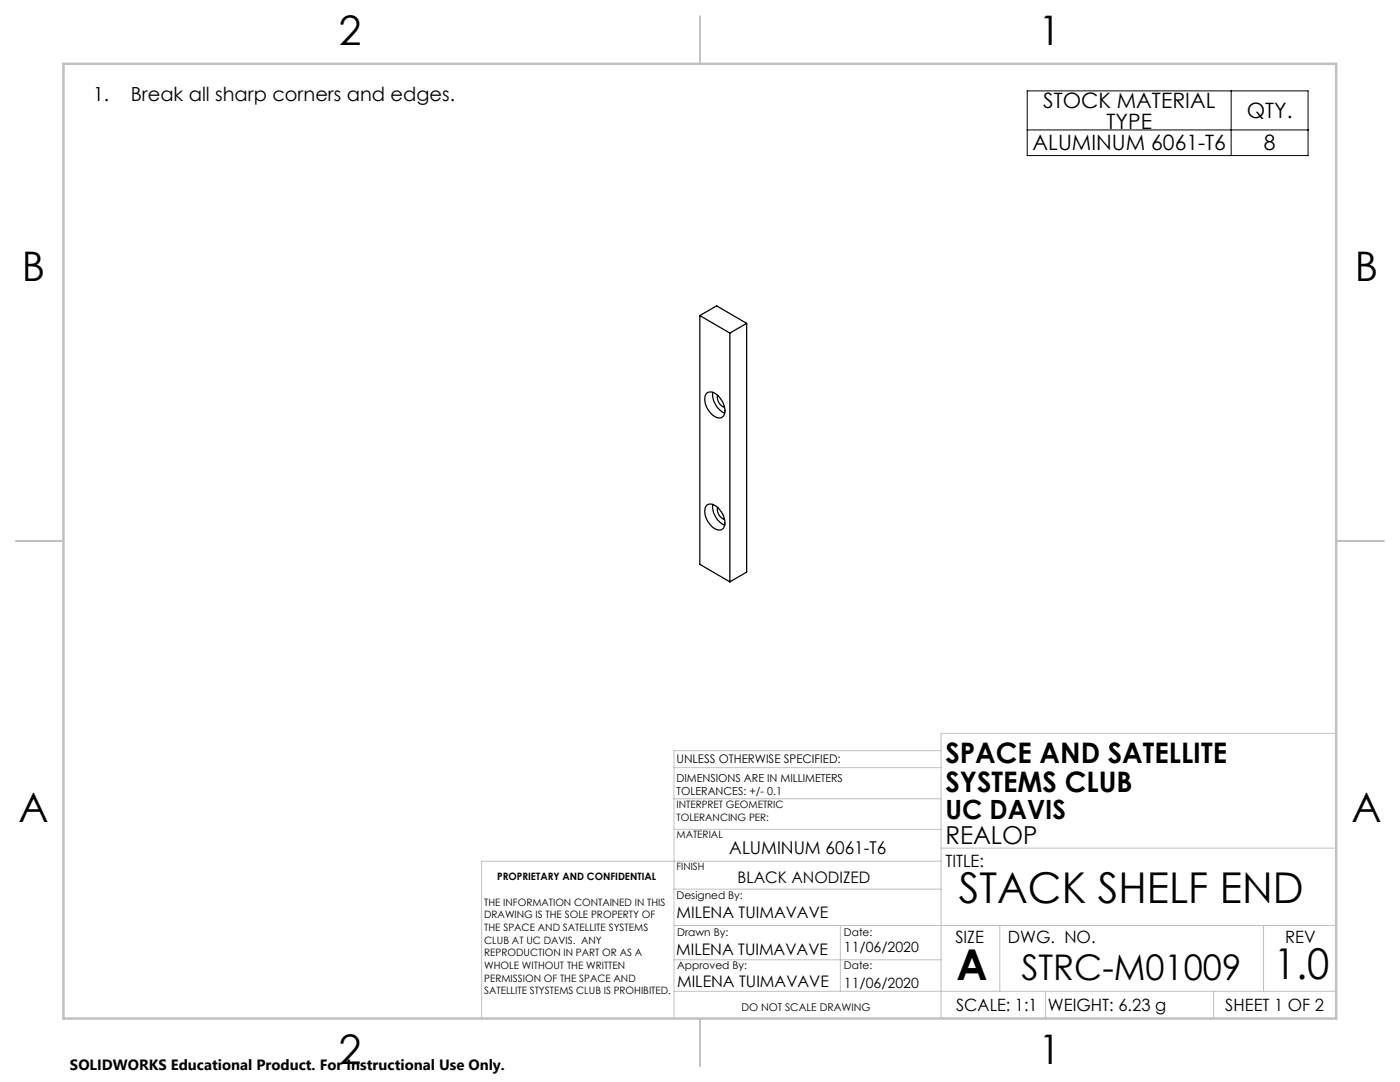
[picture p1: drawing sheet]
<svg xmlns="http://www.w3.org/2000/svg" width="279mm" height="216mm" viewBox="0 0 279 216" stroke-linecap="round" stroke-linejoin="round" font-family="sans-serif">
<path d="M205 18.1h56.1v12.9h-56.1zM245.7 18.1v12.9M205 25.9h56.1" fill="none" stroke="#000" stroke-width=".2"/>
<g fill="none" stroke="#c0c0c0" stroke-width=".2">
<path d="M134.5 159.4h53.3M134.5 153.2h53.3M187.8 149.8h-53.3v53.4M266.7 146.3h-78.9v56.9M134.5 177.4h53.3M134.5 165.5h53.3M187.8 169.2h78.9M187.8 171.8h-91.7v31.4M134.5 197.8h132.2M134.5 184.7h132.2M134.5 191.5h53.3M167.7 184.7v13.1"/>
<path d="M199.5 184.7v13.1M208.7 197.8v5.4M242.2 197.8v5.4M252.2 184.7v13.1"/>
</g>
<path d="M139.7 3.2v9.5M3.1 107.9h9.6M266.7 107.9h9.5M139.7 203.2v9.6" fill="none" stroke="#c0c0c0" stroke-width=".25"/>
<path d="M12.7 12.7h254v190.5h-254z" fill="none" stroke="#c0c0c0" stroke-width=".5"/>
<path d="M139.7 63l6 3.5M139.7 63v49.6l6 3.5M139.7 63l3.3-2 6 3.5M141.1 78.4a2.04 2.04 0 0 1 2.7 1.1 3.2 3.2 0 0 1 .5 3.6 1.56 1.56 0 0 1-2.2-.4 3.7 3.7 0 0 1-1.2-4.1zM142.2 78.3a4.2 4.2 0 0 0 2.4 4.1M143.2 78.9a2.04 2.04 0 0 0 1.4 2.3M145.7 66.5v49.6M149 64.5v49.7l-3.3 1.9M149 64.5l-3.3 2M141.1 100.8a2.04 2.04 0 0 1 2.7 1.1 3.3 3.3 0 0 1 .5 3.6 1.94 1.94 0 0 1-2.7-.9 3.4 3.4 0 0 1-.7-3.6zM142.2 100.6a4.2 4.2 0 0 0 2.4 4.2M143.2 101.2a2.05 2.05 0 0 0 1.4 2.4" fill="none" stroke="#000" stroke-width=".25"/>
<g font-size="8.5">
<text x="191.4" y="180.2">STACK SHELF END</text>
<text x="190.9" y="195.5">A</text>
<text x="254.2" y="195.4">1.0</text>
</g>
<g font-size="8.1">
<text x="67.6" y="8.9">2</text>
<text x="207.3" y="8.9">1</text>
<text x="4.4" y="56.2">B</text>
<text x="270.4" y="56.2">B</text>
<text x="3.7" y="164.1">A</text>
<text x="269.7" y="164.1">A</text>
<text x="67.6" y="212.4">2</text>
<text x="207.3" y="212.4">1</text>
</g>
<text font-size="7.1" x="203.8" y="195.5">STRC-M01009</text>
<g font-size="5.6">
<text x="188.7" y="152.3">SPACE AND SATELLITE</text>
<text x="188.7" y="158">SYSTEMS CLUB</text>
</g>
<text font-size="5.3" x="188.7" y="163.4">UC DAVIS</text>
<text font-size="4.9" x="188.7" y="168.4">REALOP</text>
<g font-size="4.2">
<text x="208.2" y="21.5">STOCK MATERIAL</text>
<text x="248.8" y="23.5">QTY.</text>
<text x="206.1" y="30">ALUMINUM 6061-T6</text>
<text x="220.8" y="25.7">TYPE</text>
<text x="252.2" y="30">8</text>
</g>
<g font-size="3.9">
<text x="18.6" y="20.2">1.</text>
<text x="26.1" y="20.2">Break all sharp corners and edges.</text>
</g>
<text font-size="3.5" x="145.5" y="170.3">ALUMINUM 6061-T6</text>
<g font-size="3.4">
<text x="188.7" y="172.9">TITLE:</text>
<text x="190.7" y="188.1">SIZE</text>
<text x="201.1" y="188.1">DWG. NO.</text>
<text x="256.5" y="188.2">REV</text>
<text x="190.8" y="201.7">SCALE: 1:1</text>
<text x="209.1" y="201.7">WEIGHT: 6.23 g</text>
<text x="244.5" y="201.7">SHEET 1 OF 2</text>
</g>
<g font-size="3.2">
<text x="147.2" y="176.2">BLACK ANODIZED</text>
<text x="135" y="183.3">MILENA TUIMAVAVE</text>
<text x="134.9" y="190.6">MILENA TUIMAVAVE</text>
<text x="135.1" y="196.9">MILENA TUIMAVAVE</text>
</g>
<text font-size="3" x="14" y="213.5">SOLIDWORKS Educational Product. For Instructional Use Only.</text>
<g font-size="2.8">
<text x="168.4" y="189.9">11/06/2020</text>
<text x="168.4" y="197.2">11/06/2020</text>
</g>
<text font-size="2.4" x="135" y="152.3">UNLESS OTHERWISE SPECIFIED:</text>
<g font-size="2.2">
<text x="135" y="156">DIMENSIONS ARE IN MILLIMETERS</text>
<text x="135" y="158.7">TOLERANCES: +/- 0.1</text>
</g>
<g font-size="2.1">
<text x="135" y="179.4">Designed By:</text>
<text x="135.1" y="186.8">Drawn By:</text>
<text x="168.4" y="186.8">Date:</text>
<text x="135.1" y="193.4">Approved By:</text>
<text x="168.4" y="193.4">Date:</text>
<text x="148" y="201.7">DO NOT SCALE DRAWING</text>
</g>
<g font-size="2">
<text x="135" y="161.3">INTERPRET GEOMETRIC</text>
<text x="135" y="167.1">MATERIAL</text>
<text x="135" y="163.8">TOLERANCING PER:</text>
<text x="135" y="173.6">FINISH</text>
<text x="99.2" y="175.6">PROPRIETARY AND CONFIDENTIAL</text>
<text x="96.6" y="180.7">THE INFORMATION CONTAINED IN THIS</text>
<text x="96.6" y="183.2">DRAWING IS THE SOLE PROPERTY OF</text>
<text x="96.6" y="185.8">THE SPACE AND SATELLITE SYSTEMS</text>
<text x="96.6" y="188.3">CLUB AT UC DAVIS. ANY</text>
<text x="96.6" y="190.8">REPRODUCTION IN PART OR AS A</text>
<text x="96.6" y="193.3">WHOLE WITHOUT THE WRITTEN</text>
<text x="96.6" y="195.9">PERMISSION OF THE SPACE AND</text>
<text x="96.6" y="198.4">SATELLITE STYSTEMS CLUB IS PROHIBITED.</text>
</g>
</svg>
